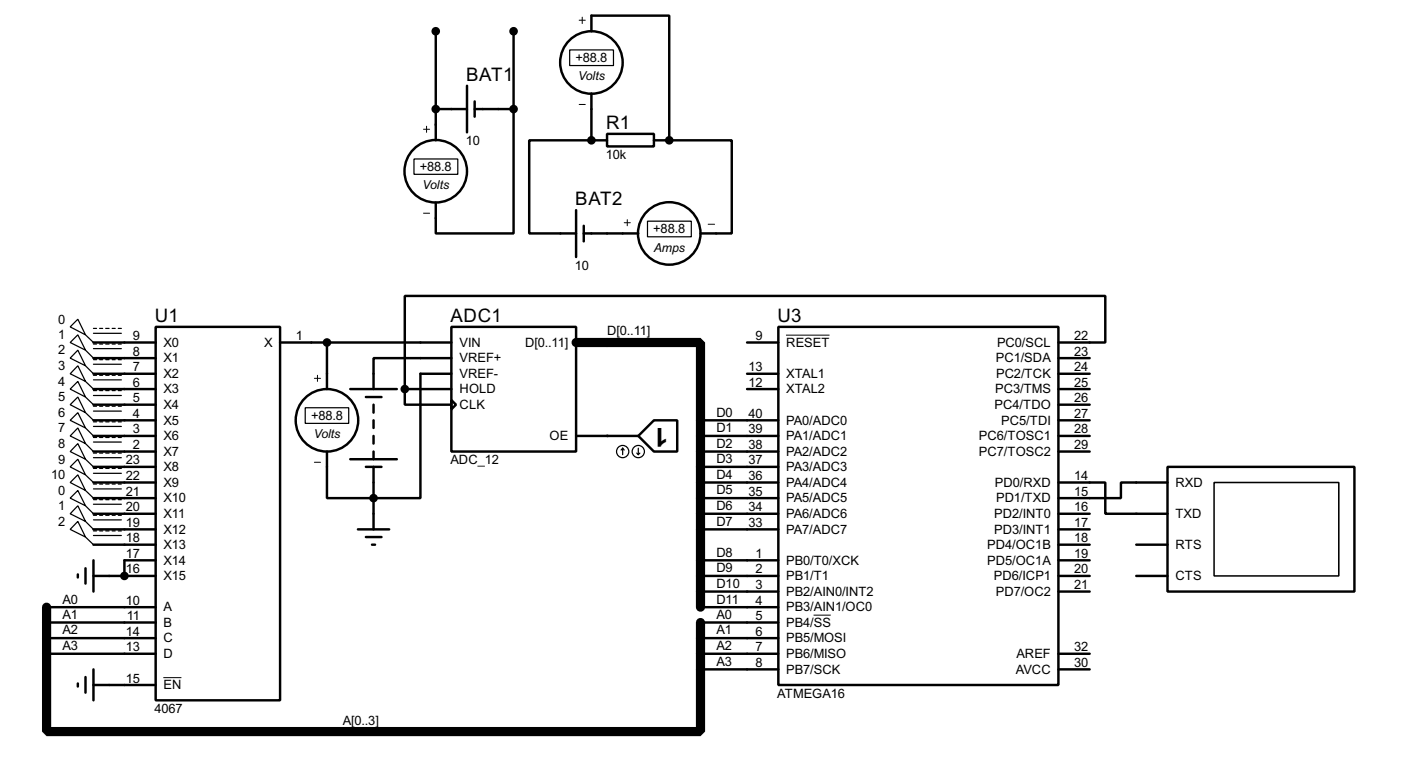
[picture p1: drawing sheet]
<svg xmlns="http://www.w3.org/2000/svg" width="229mm" height="125mm" viewBox="0 0 229 125" stroke-linecap="round" stroke-linejoin="round" font-family="sans-serif">
<path d="M94 55.9h20.3v43.2M7.6 99.1v20.3h106.7v-17.8" fill="none" stroke="#000" stroke-width="1.5"/>
<g fill="none" stroke="#000" stroke-width=".4">
<path d="M71.1 5.1v17.8M71.1 17.8h5.1M76.2 14v7.6M77.5 17.8h6.3M77.5 16.6v2.5M83.8 17.8v20.3h-12.7v-5M83.8 5.1v12.7M96.5 5.1v-2.5h12.7v20.3M96.5 15.3v7.6M94 34.3v7.7M95.3 38.1h8.9M95.3 36.9v2.5"/>
<path d="M96.5 22.9h-10.1v15.2h7.6M96.5 22.9h2.6M99.1 21.9h7.6v2h-7.6zM106.7 22.9h2.5M109.2 22.9h10.2v15.2h-5.1M15.3 55.9h10.1M15.3 58.5h10.1M25.4 53.4h20.3v60.9h-20.3zM45.7 55.9h28M53.4 55.9v7.6M73.7 53.4h20.3v20.3h-20.3zM73.7 58.5h-12.7v5"/>
<path d="M121.9 55.9h5.1M127 53.4h45.7v58.4h-45.7zM172.7 55.9h7.7v-7.6h-114.3v15.2M172.7 58.5h5.1M15.3 61h10.1M15.3 63.5h10.1M15.3 66.1h10.1M15.3 68.6h10.1M15.3 71.2h10.1M15.3 73.7h10.1M15.3 76.2h10.1M15.3 78.8h10.1"/>
<path d="M57.2 63.5h7.6M57.2 75h7.6M59.7 76.2h2.6M59.7 64.8h2.6M61 66.1v1.3M61 68.6v1.3M61 71.2v1.2M61 73.7v1.3M61 76.2v10.2M66.1 63.5v2.6h7.6M66.1 63.5h7.6M73.7 65.3l.7 .8-.7 .7z"/>
<path d="M73.7 61h-5.1v20.3h-15.2v-7.6M94 71.2h10.2M104.2 71.2l2.5-2.6h3.8v5.1h-3.8zM114.3 68.6h12.7M114.3 71.2h12.7M114.3 73.7h12.7M114.3 76.2h12.7M114.3 78.8h12.7M121.9 61h5.1M121.9 63.5h5.1M172.7 78.8h7.7v5.1h10.1M172.7 61h5.1"/>
<path d="M172.7 63.5h5.1M172.7 66.1h5.1M172.7 68.6h5.1M172.7 71.2h5.1M172.7 73.7h5.1M190.5 76.2h30.5v20.4h-30.5zM190.5 78.8h-7.6v2.5h-10.2M7.6 99.1h17.8M12.7 93.8v.5M14 92.8v2.5M15.3 81.3h10.1M15.3 86.4h10.1"/>
<path d="M15.3 88.9h10.1M15.3 94h10.1M15.3 83.9h10.1M15.3 91.5v5.1M25.4 91.5h-5.1v2.5M58.4 86.4h5.1M59.7 87.7h2.6M60.7 88.9h.5M114.3 81.3h12.7M114.3 86.4h12.7M114.3 99.1h12.7M114.3 91.5h12.7"/>
<path d="M114.3 94h12.7M114.3 96.6h12.7M114.3 83.9h12.7M172.7 86.4h5.1M172.7 88.9h5.1M172.7 91.5h5.1M172.7 94h5.1M172.7 96.6h5.1M172.7 83.9h5.1M185.4 88.9h5.1M185.4 94h5.1M7.6 101.6h17.8"/>
<path d="M7.6 104.2h17.8M7.6 106.7h17.8M12.7 111.6v.5M14 110.5v2.6M15.3 111.8h10.1M15.3 109.3v5M114.3 101.6h12.7M114.3 104.2h12.7M114.3 106.7h12.7M114.3 109.3h12.7M172.7 106.7h5.1M172.7 109.3h5.1"/>
<circle cx="96.5" cy="10.2" r="5.1"/>
<circle cx="71.1" cy="28" r="5.1"/>
<circle cx="109.2" cy="38.1" r="5.1"/>
<circle cx="53.3" cy="68.6" r="5.1"/>
</g>
<g fill="#000">
<circle cx="96.5" cy="22.9" r=".2"/>
<circle cx="109.2" cy="22.9" r=".2"/>
<circle cx="99.1" cy="71.2" r=".2"/>
<circle cx="20.3" cy="94" r=".2"/>
</g>
<g fill="none" stroke="#000" stroke-width=".16">
<path d="M94.5 3.3h1M94.5 17.1h1M95 2.8v1.1M69.1 21.1h1M69.1 34.8h1M69.6 20.6v1M101.9 36.4h1M102.4 35.9v1M115.6 36.6h1M128.3 54.7h7.1M51.3 61.8h1M51.3 75.5h1"/>
<path d="M51.8 61.3v1M26.7 110.6h2.9M132.8 100.4h2.8"/>
</g>
<g fill="none" stroke="#000" stroke-width=".2">
<path d="M93 8.2h7.1v2.5h-7.1zM67.6 26h7.1v2.5h-7.1zM105.7 36.1h7.1v2.6h-7.1zM11.5 53.4l1.2-1.3 1.3 2.6zM11.5 55.9l1.2-1.2 1.3 2.5zM12.7 57.2l1.3 2.5-2.5-1.2zM12.7 59.7l1.3 2.6-2.5-1.3zM14 54.7l1.3 1.2M14 57.2l1.3 1.3M14 59.7l1.3 1.3M15.3 53.6h.5M15.3 54.4h4.5"/>
<path d="M15.3 56.2h.5M15.3 56.9h4.5M15.3 58.7h.5M15.3 59.5h4.5M16.3 53.6h.5M16.3 56.2h.5M16.3 58.7h.5M17.3 53.6h.5M17.3 56.2h.5M17.3 58.7h.5M18.3 53.6h.5M18.3 56.2h.5"/>
<path d="M18.3 58.7h.5M19.3 53.6h.5M19.3 56.2h.5M19.3 58.7h.5M11.5 63.5l1.2-1.2 1.3 2.5zM11.5 66.1l1.2-1.3 1.3 2.6zM11.5 78.8l1.2-1.3 1.3 2.6zM11.5 68.6l1.2-1.2 1.3 2.5zM11.5 76.2l1.2-1.2 1.3 2.5zM12.7 72.4l1.3 2.6-2.5-1.3zM12.7 69.9l1.3 2.5-2.5-1.2zM14 62.3l1.3 1.2"/>
<path d="M14 64.8l1.3 1.3M14 67.4l1.3 1.2M14 69.9l1.3 1.3M14 77.5l1.3 1.3M14 75l1.3 1.2M14 72.4l1.3 1.3M15.3 61.3h.5M15.3 62h4.5M15.3 63.8h.5M15.3 64.6h4.5M15.3 66.3h.5M15.3 67.1h4.5"/>
<path d="M15.3 79h.5M15.3 79.8h4.5M15.3 68.9h.5M15.3 69.6h4.5M15.3 76.5h.5M15.3 77.3h4.5M15.3 74h.5M15.3 74.7h4.5M15.3 71.4h.5M15.3 72.2h4.5M16.3 61.3h.5M16.3 63.8h.5"/>
<path d="M16.3 66.3h.5M16.3 79h.5M16.3 68.9h.5M16.3 76.5h.5M16.3 74h.5M16.3 71.4h.5M17.3 61.3h.5M17.3 63.8h.5M17.3 66.3h.5M17.3 79h.5M17.3 68.9h.5M17.3 76.5h.5"/>
<path d="M17.3 74h.5M17.3 71.4h.5M18.3 61.3h.5M18.3 63.8h.5M18.3 66.3h.5M18.3 79h.5M18.3 68.9h.5M18.3 76.5h.5M18.3 74h.5M18.3 71.4h.5M19.3 61.3h.5M19.3 63.8h.5"/>
<path d="M19.3 66.3h.5M19.3 79h.5M19.3 68.9h.5M19.3 76.5h.5M19.3 74h.5M19.3 71.4h.5M49.8 66.6h7.1v2.5h-7.1zM101.6 73.2l.3 .3M101.6 73.2l-.2 .3M101.6 73.2v1M103.9 74l.3 .2M104.2 73.2v1"/>
<path d="M104.4 74l-.2 .2M11.5 81.3l1.2-1.2 1.3 2.5zM12.7 82.6l1.3 2.5-2.5-1.2zM12.7 85.1l1.3 2.6-2.5-1.3zM14 80.1l1.3 1.2M14 85.1l1.3 1.3M14 87.7l1.3 1.2M14 82.6l1.3 1.3M15.3 84.1h.5M15.3 84.9h4.5M15.3 86.7h.5M15.3 87.4h4.5"/>
<path d="M15.3 81.6h.5M15.3 82.3h4.5M16.3 84.1h.5M16.3 86.7h.5M16.3 81.6h.5M17.3 84.1h.5M17.3 86.7h.5M17.3 81.6h.5M18.3 84.1h.5M18.3 86.7h.5M18.3 81.6h.5M19.3 84.1h.5"/>
<path d="M19.3 86.7h.5M19.3 81.6h.5"/>
<circle cx="101.6" cy="73.7" r="1"/>
<circle cx="104.1" cy="73.7" r="1"/>
</g>
<g fill="#000" stroke="#000" stroke-width=".4">
<circle cx="71.1" cy="17.8" r=".5"/>
<circle cx="71.1" cy="5.1" r=".5"/>
<circle cx="83.8" cy="17.8" r=".5"/>
<circle cx="83.8" cy="5.1" r=".5"/>
<circle cx="96.5" cy="22.9" r=".5"/>
<circle cx="109.2" cy="22.9" r=".5"/>
<circle cx="53.3" cy="55.9" r=".5"/>
<circle cx="66" cy="63.5" r=".5"/>
<circle cx="20.3" cy="94" r=".5"/>
<circle cx="60.9" cy="81.3" r=".5"/>
</g>
<path d="M198.1 78.8h20.4v15.2h-20.4z" fill="none" stroke="#000" stroke-width=".25"/>
<text font-size="4.8" x="109.1" y="69.8" transform="rotate(-180 109.1 69.8)">1</text>
<g font-size="3.4">
<text x="76.1" y="13.2">BAT1</text>
<text x="98.9" y="21">R1</text>
<text x="93.9" y="33.5">BAT2</text>
<text x="25.3" y="52.6">U1</text>
<text x="73.5" y="52.6">ADC1</text>
<text x="126.9" y="52.6">U3</text>
</g>
<g font-size="2.4">
<text x="93.9" y="10.1">+88.8</text>
<text x="76" y="23.7">10</text>
<text x="68.5" y="27.9">+88.8</text>
<text x="98.9" y="26">10k</text>
<text x="106.6" y="38.1">+88.8</text>
<text x="93.8" y="44.1">10</text>
<text x="9.5" y="52.8">0</text>
<text x="9.5" y="55.4">1</text>
<text x="9.5" y="57.9">2</text>
<text x="21.7" y="55.5">9</text>
<text x="21.7" y="58.1">8</text>
<text x="26.7" y="56.6">X0</text>
<text x="26.7" y="59.2">X1</text>
<text x="43.1" y="56.6">X</text>
<text x="48.3" y="55.5">1</text>
<text x="75" y="56.6">VIN</text>
<text x="75" y="59.2">VREF+</text>
<text x="85.7" y="56.6">D[0..11]</text>
<text x="99.1" y="54.8">D[0..11]</text>
<text x="123.3" y="55.5">9</text>
<text x="128.3" y="56.6">RESET</text>
<text x="162.5" y="59.2">PC1/SDA</text>
<text x="162.7" y="56.6">PC0/SCL</text>
<text x="175.3" y="55.5">22</text>
<text x="175.3" y="58.1">23</text>
<text x="9.5" y="60.4">3</text>
<text x="9.5" y="63">4</text>
<text x="9.5" y="65.5">5</text>
<text x="21.7" y="60.6">7</text>
<text x="21.7" y="63.1">6</text>
<text x="21.7" y="65.7">5</text>
<text x="26.7" y="61.7">X2</text>
<text x="26.7" y="64.2">X3</text>
<text x="75" y="61.7">VREF-</text>
<text x="75" y="64.2">HOLD</text>
<text x="122.2" y="63.1">12</text>
<text x="122.2" y="60.6">13</text>
<text x="128.3" y="64.2">XTAL2</text>
<text x="128.3" y="61.7">XTAL1</text>
<text x="162.4" y="64.2">PC3/TMS</text>
<text x="162.5" y="61.7">PC2/TCK</text>
<text x="175.3" y="60.6">24</text>
<text x="175.3" y="63.1">25</text>
<text x="175.3" y="65.7">26</text>
<text x="9.5" y="68.1">6</text>
<text x="9.5" y="70.6">7</text>
<text x="21.7" y="68.2">4</text>
<text x="21.7" y="70.8">3</text>
<text x="26.7" y="66.8">X4</text>
<text x="26.7" y="69.3">X5</text>
<text x="26.7" y="71.9">X6</text>
<text x="50.8" y="68.6">+88.8</text>
<text x="75" y="66.8">CLK</text>
<text x="89.7" y="71.9">OE</text>
<text x="116.9" y="70.6">D1</text>
<text x="116.9" y="68">D0</text>
<text x="122.2" y="70.8">39</text>
<text x="122.2" y="68.2">40</text>
<text x="128.3" y="71.9">PA1/ADC1</text>
<text x="128.3" y="69.3">PA0/ADC0</text>
<text x="159.7" y="71.9">PC6/TOSC1</text>
<text x="162.3" y="66.8">PC4/TDO</text>
<text x="163.4" y="69.3">PC5/TDI</text>
<text x="175.3" y="68.2">27</text>
<text x="175.3" y="70.8">28</text>
<text x="9.5" y="75.7">9</text>
<text x="9.5" y="73.1">8</text>
<text x="20.6" y="75.8">23</text>
<text x="21.7" y="73.3">2</text>
<text x="26.7" y="74.4">X7</text>
<text x="26.7" y="76.9">X8</text>
<text x="73.5" y="75.8">ADC_12</text>
<text x="116.9" y="75.6">D3</text>
<text x="116.9" y="73.1">D2</text>
<text x="122.2" y="75.8">37</text>
<text x="122.2" y="73.3">38</text>
<text x="128.3" y="76.9">PA3/ADC3</text>
<text x="128.3" y="74.4">PA2/ADC2</text>
<text x="159.7" y="74.4">PC7/TOSC2</text>
<text x="175.3" y="73.3">29</text>
<text x="8.4" y="78.2">10</text>
<text x="9.5" y="83.3">1</text>
<text x="9.5" y="80.8">0</text>
<text x="20.6" y="78.4">22</text>
<text x="20.6" y="80.9">21</text>
<text x="20.6" y="83.5">20</text>
<text x="26.7" y="79.5">X9</text>
<text x="26.7" y="82">X10</text>
<text x="116.9" y="83.3">D6</text>
<text x="116.9" y="80.7">D5</text>
<text x="116.9" y="78.2">D4</text>
<text x="122.2" y="83.5">34</text>
<text x="122.2" y="80.9">35</text>
<text x="122.2" y="78.4">36</text>
<text x="128.3" y="82">PA5/ADC5</text>
<text x="128.3" y="79.5">PA4/ADC4</text>
<text x="162.3" y="79.5">PD0/RXD</text>
<text x="162.5" y="82">PD1/TXD</text>
<text x="175.3" y="78.4">14</text>
<text x="175.3" y="80.9">15</text>
<text x="175.3" y="83.5">16</text>
<text x="191.8" y="79.5">RXD</text>
<text x="9.5" y="85.8">2</text>
<text x="20.6" y="86">19</text>
<text x="20.6" y="88.5">18</text>
<text x="26.7" y="84.6">X11</text>
<text x="26.7" y="87.1">X12</text>
<text x="26.7" y="89.6">X13</text>
<text x="116.9" y="85.8">D7</text>
<text x="122.2" y="86">33</text>
<text x="128.3" y="87.1">PA7/ADC7</text>
<text x="128.3" y="84.6">PA6/ADC6</text>
<text x="161.1" y="89.6">PD4/OC1B</text>
<text x="162.2" y="84.6">PD2/INT0</text>
<text x="162.2" y="87.1">PD3/INT1</text>
<text x="175.3" y="86">17</text>
<text x="175.3" y="88.5">18</text>
<text x="191.8" y="89.6">RTS</text>
<text x="191.8" y="84.6">TXD</text>
<text x="20.6" y="91.1">17</text>
<text x="20.6" y="93.6">16</text>
<text x="26.7" y="92.2">X14</text>
<text x="26.7" y="94.7">X15</text>
<text x="116.9" y="90.8">D8</text>
<text x="116.9" y="93.4">D9</text>
<text x="116.9" y="96">D10</text>
<text x="123.3" y="91.1">1</text>
<text x="123.3" y="93.6">2</text>
<text x="128.3" y="92.2">PB0/T0/XCK</text>
<text x="128.3" y="94.7">PB1/T1</text>
<text x="161.1" y="92.2">PD5/OC1A</text>
<text x="162.2" y="94.7">PD6/ICP1</text>
<text x="175.3" y="91.1">19</text>
<text x="175.3" y="93.6">20</text>
<text x="191.8" y="94.7">CTS</text>
<text x="10.2" y="98.5">A0</text>
<text x="10.2" y="101">A1</text>
<text x="20.6" y="98.7">10</text>
<text x="20.7" y="101.2">11</text>
<text x="26.7" y="99.8">A</text>
<text x="116.9" y="98.5">D11</text>
<text x="116.9" y="101">A0</text>
<text x="123.3" y="96.2">3</text>
<text x="123.3" y="98.7">4</text>
<text x="123.3" y="101.2">5</text>
<text x="128.3" y="97.3">PB2/AIN0/INT2</text>
<text x="128.3" y="99.8">PB3/AIN1/OC0</text>
<text x="162.5" y="97.3">PD7/OC2</text>
<text x="175.3" y="96.2">21</text>
<text x="10.2" y="103.6">A2</text>
<text x="10.2" y="106.1">A3</text>
<text x="20.6" y="103.8">14</text>
<text x="20.6" y="106.3">13</text>
<text x="26.7" y="102.3">B</text>
<text x="26.7" y="104.9">C</text>
<text x="26.7" y="107.4">D</text>
<text x="116.9" y="103.6">A1</text>
<text x="116.9" y="106.1">A2</text>
<text x="123.3" y="103.8">6</text>
<text x="123.3" y="106.3">7</text>
<text x="128.3" y="102.3">PB4/SS</text>
<text x="128.3" y="104.9">PB5/MOSI</text>
<text x="128.3" y="107.4">PB6/MISO</text>
<text x="165.8" y="107.4">AREF</text>
<text x="175.3" y="106.3">32</text>
<text x="20.6" y="111.4">15</text>
<text x="26.7" y="112.5">EN</text>
<text x="116.9" y="108.7">A3</text>
<text x="123.3" y="108.9">8</text>
<text x="126.8" y="113.9">ATMEGA16</text>
<text x="128.3" y="110">PB7/SCK</text>
<text x="165.7" y="110">AVCC</text>
<text x="175.3" y="108.9">30</text>
<text x="25.2" y="116.4">4067</text>
<text x="55.9" y="118.3">A[0..3]</text>
</g>
<g font-size="2.3">
<text x="94.3" y="13.1">Volts</text>
<text x="68.9" y="30.9">Volts</text>
<text x="106.7" y="41.1">Amps</text>
<text x="51.2" y="71.6">Volts</text>
</g>
</svg>
